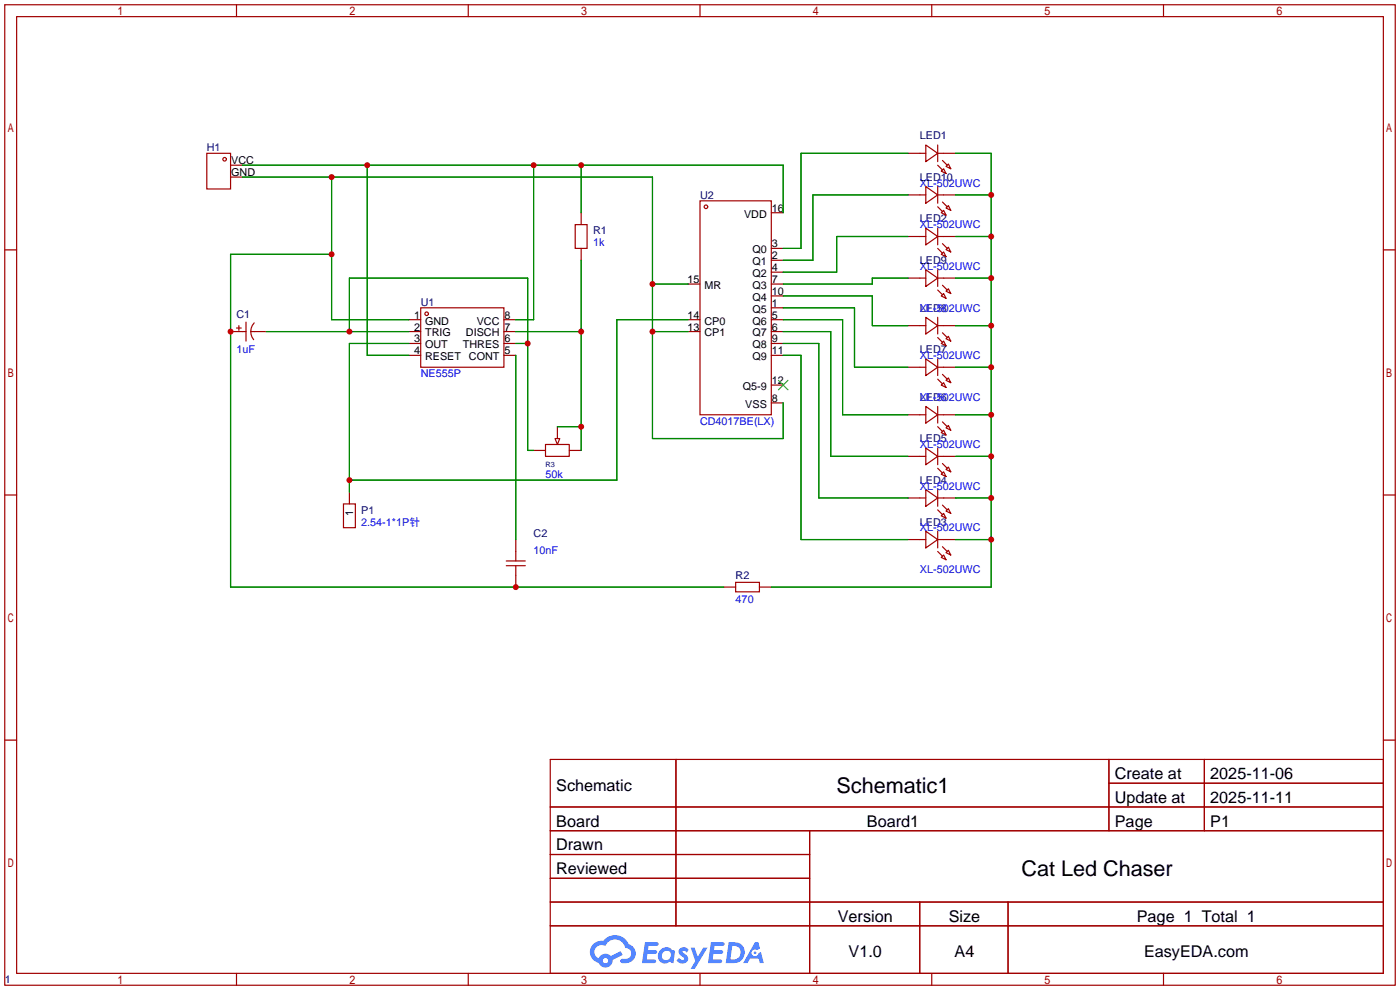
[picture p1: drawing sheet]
<svg xmlns="http://www.w3.org/2000/svg" width="299mm" height="212mm" viewBox="0 0 299 212" stroke-linecap="round" stroke-linejoin="round" font-family="sans-serif">
<g fill="none" stroke="#a10000" stroke-width=".25">
<path d="M1 1h297.2v209.6h-297.2zM3.6 3.6h292.1v204.4h-292.1zM50.5 1v2.6M100.1 1v2.6M149.6 1v2.6M199.1 1v2.6M248.7 1v2.6M1 53.4h2.6M295.7 53.4h2.5M1 105.8h2.6M295.7 105.8h2.5M1 158.2h2.6"/>
<path d="M295.7 158.2h2.5M117.6 162.3h178.1v45.7h-178.1zM117.6 172.5h178.1M117.6 177.5h178.1M144.5 162.3v35.6M173 177.5v30.5M237 162.3v15.2M237 167.4h58.7M257.4 162.3v15.2M117.6 182.6h55.4M117.6 192.8h178.1M117.6 187.7h55.4"/>
<path d="M117.6 197.9h178.1M196.6 192.8v15.2M215.4 192.8v15.2M50.5 208v2.6M100.1 208v2.6M149.6 208v2.6M199.1 208v2.6M248.7 208v2.6"/>
</g>
<g fill="#5487ff">
<path d="M145.3 202.7a1.3 1.3 0 0 1 1.9 .3l-.4 .6a.54 .54 0 0 0-.9-.2l.1 .2a1.34 1.34 0 0 1 .9 1.8 1.47 1.47 0 0 1-2.3-.1l.5-.6 .8 .5a.31 .31 0 0 0 .4-.3 .31 .31 0 0 0-.3-.4 1.12 1.12 0 0 1-.7-1.8z"/>
<path d="M147.6 202.5h.9l.6 2 1.2-2h.9l-2.7 4.6h-.9l1-1.7z"/>
<path d="M137.8 201.4h1.7a1.31 1.31 0 0 1 1.2 .2 .4 .4 0 0 1-.3 .5l-1.8 .1-.1 .9h1.6a.4 .4 0 0 1 .4 .4 .4 .4 0 0 1-.5 .4h-1.6l-.2 1.2h1.4a.46 .46 0 0 1 .5 0 .46 .46 0 0 1 .1 .5l-.4 .2h-2.6z"/>
<path d="M151.9 201.4h1.7a1.32 1.32 0 0 1 1.2 .2 .39 .39 0 0 1-.3 .5l-1.8 .1-.1 .9h1.6a.4 .4 0 0 1 .4 .4 .4 .4 0 0 1-.4 .4h-1.7l-.2 1.2h1.4a.46 .46 0 0 1 .5 0 .46 .46 0 0 1 .1 .5l-.4 .2h-2.6z"/>
<path d="M161.3 201.4h.8l.3 1.3-.6 .4a.75 .75 0 0 0-1.1 .3 .75 .75 0 0 0 .5 1 .75 .75 0 0 0 .9-.7l.5-.2 .6 2.3h-.8l-.3-.9h-1.8l-.5 .9h-1z"/>
<path d="M155.7 201.4l-.6 4.4h1.5a2.27 2.27 0 0 0 2.6-2.2 2.27 2.27 0 0 0-2.7-2.2zM156.5 202.1a1.5 1.5 0 0 1 1.8 1.6 1.5 1.5 0 0 1-1.9 1.4h-.3z"/>
<path d="M141.2 203a1.6 1.6 0 0 0-.3 2.3 1.6 1.6 0 0 0 2.3 .2l.7 .3 .3-2.4-.1-.3-.5-.1a1.58 1.58 0 0 0-2.4 0zM141.8 203.5a.98 .98 0 0 1 1.6 .4 .98 .98 0 0 1-1.1 1.3 .94 .94 0 0 1-.9-.7 .94 .94 0 0 1 .4-1z"/>
<path d="M126.8 201.8a2.37 2.37 0 0 0 1.1 4 1.54 1.54 0 0 0 1.8 1 1.54 1.54 0 0 0 1.2-1.6l2.2-1.1-.5-.8-2 1a1.57 1.57 0 0 0-2.7 .5 1.5 1.5 0 0 1-.7-2.1 1.5 1.5 0 0 1 2.2-.5 2.23 2.23 0 0 1 2.3-1.4 2.23 2.23 0 0 1 2 1.8 1.16 1.16 0 0 1 1.2 1.1 1.16 1.16 0 0 1-1.1 1.2h-.7a.47 .47 0 0 0-.5 .4 .47 .47 0 0 0 .4 .5 2.17 2.17 0 0 0 2.5-.9 2.17 2.17 0 0 0-.3-2.7l-.8-.4a3.2 3.2 0 0 0-5.5-.7l-1.1 .1zM128.8 205.3a.6 .6 0 0 1 1.2 0 .6 .6 0 0 1-1.2 0z"/>
<circle cx="161.4" cy="203.6" r=".28"/>
</g>
<g fill="none" stroke="#a10000" stroke-width=".25">
<path d="M44.2 32.8h5.1v7.6h-5.1zM49.3 35.3h2.5M49.3 37.8h2.5M194.1 32.8h3.8M197.9 31l2.5 1.8-2.5 1.7zM197.9 39.9l2.5 1.8-2.5 1.7zM200.4 35.3l1 1M200.4 32.8h3.8M200.4 31v3.5M200.4 39.9v3.5M201.2 36.6l.5-.5 .5 1zM201.4 34.3l1 1"/>
<path d="M202.2 35.6l.5-.5 .5 1zM122.9 48h2.6v5.1h-2.6zM124.2 45.5v2.5M124.2 53.1v2.5M149.6 42.9h15.2v45.7h-15.2zM164.8 58.2h2.6M164.8 55.6h2.6M164.8 53.1h2.6M164.8 45.5h2.6M194.1 50.5h3.8M194.1 59.4h3.8M194.1 41.7h3.8"/>
<path d="M197.9 48.8l2.5 1.7-2.5 1.8zM197.9 57.7l2.5 1.7-2.5 1.8zM200.4 48.8v3.5M200.4 57.7v3.5M200.4 53.1l1 1M200.4 50.5h3.8M200.4 59.4h3.8M200.4 44.2l1 1M200.4 41.7h3.8M201.2 54.4l.5-.6 .5 1.1zM201.2 45.5l.5-.5 .5 1zM201.4 52.1l1 1"/>
<path d="M201.4 43.2l1 1M202.2 53.3l.5-.5 .5 1zM202.2 44.4l.5-.5 .5 1.1zM49.3 70.9h3.3M50.5 70.1h1.1M51.1 69.6v1M52.6 68.8v4.1M53.6 70.9h3.3M54.3 69a2.74 2.74 0 0 0-.1 3.6M87.4 68.3h2.5M87.4 70.9h2.5M87.4 73.4h2.5"/>
<path d="M87.4 75.9h2.5M89.9 65.8h17.8v12.7h-17.8zM107.7 68.3h2.5M107.7 70.9h2.5M107.7 73.4h2.5M107.7 75.9h2.5M147.1 68.3h2.5M147.1 70.9h2.5M147.1 60.7h2.5M164.8 68.3h2.6M164.8 70.9h2.6M164.8 73.4h2.6"/>
<path d="M164.8 75.9h2.6M164.8 60.7h2.6M164.8 65.8h2.6M164.8 63.2h2.6M194.1 78.5h3.8M194.1 69.6h3.8M197.9 76.7l2.5 1.8-2.5 1.8zM197.9 67.8l2.5 1.8-2.5 1.8zM200.4 67.8v3.6M200.4 76.7v3.6M200.4 78.5h3.8M200.4 72.1l1 1.1"/>
<path d="M200.4 69.6h3.8M200.4 62l1 1M201.2 73.4l.5-.5 .5 1zM201.2 63.2l.5-.5 .5 1.1zM201.4 71.1l1 1M201.4 61l1 1M202.2 72.4l.5-.5 .5 1zM202.2 62.2l.5-.5 .5 1zM114 96.3h2.6M116.6 95h5.1v2.5h-5.1zM118.6 93.7h1l-.5 1.3zM119.1 91.2v2.5"/>
<path d="M121.7 96.3h2.5M164.8 86.1h2.6M164.8 82.3h2.6M194.1 97.5h3.8M194.1 88.6h3.8M197.9 95.8l2.5 1.7-2.5 1.8zM197.9 86.9l2.5 1.7-2.5 1.8zM200.4 86.9v3.5M200.4 95.8v3.5M200.4 97.5h3.8M200.4 91.2l1 1M200.4 88.6h3.8"/>
<path d="M200.4 81l1 1M201.2 92.5l.5-.6 .5 1.1zM201.2 82.3l.5-.5 .5 1zM201.4 99.1l1 1M201.4 90.2l1 1M201.4 80l1 1M202.2 91.4l.5-.5 .5 1zM202.2 81.3l.5-.5 .5 1zM73.4 107.7h2.5v5.1h-2.5zM74.7 105.2v2.5M108.2 119.9h4.1M110.2 115.3v4.6"/>
<path d="M194.1 115.3h3.8M194.1 106.4h3.8M197.9 113.5l2.5 1.8-2.5 1.8zM197.9 104.6l2.5 1.8-2.5 1.8zM200.4 104.6v3.6M200.4 113.5v3.6M200.4 117.9l1 1M200.4 115.3h3.8M200.4 109l1 1M200.4 106.4h3.8M200.4 100.1l1 1M201.2 119.1l.5-.5 .5 1z"/>
<path d="M201.2 110.2l.5-.5 .5 1zM201.2 101.3l.5-.5 .5 1.1zM201.4 116.8l1 1.1M201.4 107.9l1 1.1M202.2 118.1l.5-.5 .5 1zM202.2 109.2l.5-.5 .5 1zM202.2 100.3l.5-.5 .5 1zM108.2 120.9h4.1M110.2 120.9v4.6M154.7 125.5h2.5M157.2 124.5h5.1v2h-5.1zM162.3 125.5h2.5"/>
<circle cx="48" cy="34" r=".38"/>
<circle cx="150.9" cy="44.2" r=".38"/>
<circle cx="91.2" cy="67.1" r=".38"/>
</g>
<path d="M166.4 81.3l2 2M168.4 81.3l-2 2" fill="none" stroke="#3c3" stroke-width=".25"/>
<g fill="none" stroke="#008700" stroke-width=".25">
<path d="M51.8 35.3h115.6v10.2M51.8 37.8h87.6v55.9h28v-7.6M70.9 37.8v30.5h16.5M78.5 35.3v40.6h8.9M114 35.3v33h-3.8M124.2 35.3v10.2M194.1 32.8h-22.9v20.3h-3.8M204.2 32.8h7.6v92.7h-47M70.9 54.4h-21.6v71.1h105.4M124.2 55.6v40.7M194.1 59.4h-7.7v1.3h-19M194.1 41.7h-20.4v13.9h-6.3"/>
<path d="M194.1 50.5h-15.3v7.7h-11.4M204.2 59.4h7.6M204.2 41.7h7.6M204.2 50.5h7.6M56.9 70.9h30.5M74.7 70.9v-11.5h38.1v36.9h1.2M87.4 73.4h-12.7v31.8M110.2 70.9h14M110.2 73.4h2.6M110.2 75.9v39.4M139.4 60.7h7.7M139.4 70.9h7.7"/>
<path d="M147.1 68.3h-15.3v34.3h-57.1M167.4 68.3h12.7v20.3h14M167.4 75.9h3.8v39.4h22.9M167.4 70.9h10.1v26.6h16.6M167.4 73.4h7.6v33h19.1M167.4 63.2h19v6.4h7.7M167.4 65.8h15.2v12.7h11.5M204.2 69.6h7.6M204.2 78.5h7.6M119.1 91.2h5.1M204.2 88.6h7.6M204.2 97.5h7.6"/>
<path d="M204.2 106.4h7.6M204.2 115.3h7.6"/>
</g>
<g fill="#c00">
<circle cx="124.2" cy="35.3" r=".63"/>
<circle cx="114" cy="35.3" r=".63"/>
<circle cx="78.5" cy="35.3" r=".63"/>
<circle cx="70.9" cy="37.8" r=".63"/>
<circle cx="139.4" cy="60.7" r=".63"/>
<circle cx="139.4" cy="70.9" r=".63"/>
<circle cx="70.9" cy="54.4" r=".63"/>
<circle cx="49.3" cy="70.9" r=".63"/>
<circle cx="110.2" cy="125.5" r=".63"/>
<circle cx="112.8" cy="73.4" r=".63"/>
<circle cx="74.7" cy="70.9" r=".63"/>
<circle cx="124.2" cy="70.9" r=".63"/>
<circle cx="124.2" cy="91.2" r=".63"/>
<circle cx="74.7" cy="102.6" r=".63"/>
<circle cx="211.8" cy="41.7" r=".63"/>
<circle cx="211.8" cy="50.5" r=".63"/>
<circle cx="211.8" cy="59.4" r=".63"/>
<circle cx="211.8" cy="69.6" r=".63"/>
<circle cx="211.8" cy="78.5" r=".63"/>
<circle cx="211.8" cy="88.6" r=".63"/>
<circle cx="211.8" cy="97.5" r=".63"/>
<circle cx="211.8" cy="106.4" r=".63"/>
<circle cx="211.8" cy="115.3" r=".63"/>
</g>
<g font-size="4.6">
<text x="178.8" y="169.4">Schematic1</text>
<text x="218.3" y="187.2">Cat Led Chaser</text>
</g>
<g font-size="3.5">
<text x="238.3" y="166.5">Create at</text>
<text x="258.7" y="166.5">2025-11-06</text>
<text x="118.9" y="169.1">Schematic</text>
<text x="238.3" y="171.6">Update at</text>
<text x="258.7" y="171.6">2025-11-11</text>
<text x="118.9" y="176.7">Board</text>
<text x="185.3" y="176.7">Board1</text>
<text x="238.3" y="176.7">Page</text>
<text x="258.7" y="176.7">P1</text>
<text x="118.9" y="181.8">Drawn</text>
<text x="118.9" y="186.8">Reviewed</text>
<text x="179.1" y="197">Version</text>
<text x="202.8" y="197">Size</text>
<text x="243" y="197">Page 1 Total 1</text>
<text x="181.4" y="204.6">V1.0</text>
<text x="204" y="204.6">A4</text>
<text x="244.5" y="204.6">EasyEDA.com</text>
</g>
<g font-size="2.3" fill="#000080">
<text x="196.6" y="29.8">LED1</text>
<text x="44.2" y="32.3">H1</text>
<text x="196.6" y="38.7">LED10</text>
<text x="149.6" y="42.5">U2</text>
<text x="196.6" y="47.5">LED2</text>
<text x="126.7" y="50.1">R1</text>
<text x="196.6" y="56.4">LED9</text>
<text x="89.9" y="65.3">U1</text>
<text x="50.5" y="67.9">C1</text>
<text x="196.6" y="66.6">LED8</text>
<text x="196.6" y="75.5">LED7</text>
<text x="196.6" y="85.6">LED6</text>
<text x="196.6" y="94.5">LED5</text>
<text x="196.6" y="103.4">LED4</text>
<text x="77.2" y="109.8">P1</text>
<text x="196.6" y="112.3">LED3</text>
<text x="114" y="114.9">C2</text>
<text x="157.2" y="123.7">R2</text>
<text x="1" y="210.1">1</text>
</g>
<g font-size="2.3">
<text x="49.4" y="35.1">VCC</text>
<text x="49.4" y="37.6">GND</text>
<text x="159" y="46.5">VDD</text>
<text x="165" y="45.2">16</text>
<text x="165" y="52.9">3</text>
<text x="160.8" y="59.2">Q2</text>
<text x="160.8" y="56.7">Q1</text>
<text x="160.8" y="54.1">Q0</text>
<text x="165" y="57.9">4</text>
<text x="165" y="55.4">2</text>
<text x="146.9" y="60.5">15</text>
<text x="150.5" y="61.7">MR</text>
<text x="160.8" y="64.3">Q4</text>
<text x="160.8" y="61.7">Q3</text>
<text x="165" y="65.6">1</text>
<text x="165" y="63">10</text>
<text x="165" y="60.5">7</text>
<text x="88.5" y="68.1">1</text>
<text x="88.5" y="70.6">2</text>
<text x="90.9" y="69.4">GND</text>
<text x="90.9" y="71.9">TRIG</text>
<text x="99.6" y="71.9">DISCH</text>
<text x="101.9" y="69.4">VCC</text>
<text x="107.8" y="70.6">7</text>
<text x="107.8" y="68.1">8</text>
<text x="146.9" y="68.1">14</text>
<text x="146.9" y="70.6">13</text>
<text x="150.5" y="69.4">CP0</text>
<text x="150.5" y="71.9">CP1</text>
<text x="160.8" y="71.9">Q7</text>
<text x="160.8" y="69.4">Q6</text>
<text x="160.8" y="66.8">Q5</text>
<text x="165" y="70.6">6</text>
<text x="165" y="68.1">5</text>
<text x="88.5" y="73.2">3</text>
<text x="88.5" y="75.7">4</text>
<text x="90.9" y="74.4">OUT</text>
<text x="90.9" y="77">RESET</text>
<text x="98.9" y="74.4">THRES</text>
<text x="100.2" y="77">CONT</text>
<text x="107.8" y="75.7">5</text>
<text x="107.8" y="73.2">6</text>
<text x="160.8" y="77">Q9</text>
<text x="160.8" y="74.4">Q8</text>
<text x="165" y="75.7">11</text>
<text x="165" y="73.2">9</text>
<text x="158.8" y="83.3">Q5-9</text>
<text x="165" y="82.1">12</text>
<text x="159.3" y="87.1">VSS</text>
<text x="165" y="85.9">8</text>
<text x="75.5" y="110.3" transform="rotate(-90 75.5 110.3)">1</text>
</g>
<g font-size="2.3" fill="#00f">
<text x="196.6" y="39.9">XL-502UWC</text>
<text x="126.7" y="52.6">1k</text>
<text x="196.6" y="48.8">XL-502UWC</text>
<text x="196.6" y="57.7">XL-502UWC</text>
<text x="196.6" y="66.6">XL-502UWC</text>
<text x="50.5" y="75.5">1uF</text>
<text x="196.6" y="76.8">XL-502UWC</text>
<text x="89.9" y="80.6">NE555P</text>
<text x="196.6" y="85.6">XL-502UWC</text>
<text x="149.6" y="90.7">CD4017BE(LX)</text>
<text x="196.6" y="95.8">XL-502UWC</text>
<text x="116.6" y="102.2">50k</text>
<text x="196.6" y="104.7">XL-502UWC</text>
<text x="77.2" y="112.3">2.54-1*1P针</text>
<text x="196.6" y="113.6">XL-502UWC</text>
<text x="114" y="118.4">10nF</text>
<text x="196.6" y="122.5">XL-502UWC</text>
<text x="157.2" y="128.8">470</text>
</g>
<text font-size="1.6" fill="#000080" x="116.6" y="99.8">R3</text>
</svg>
